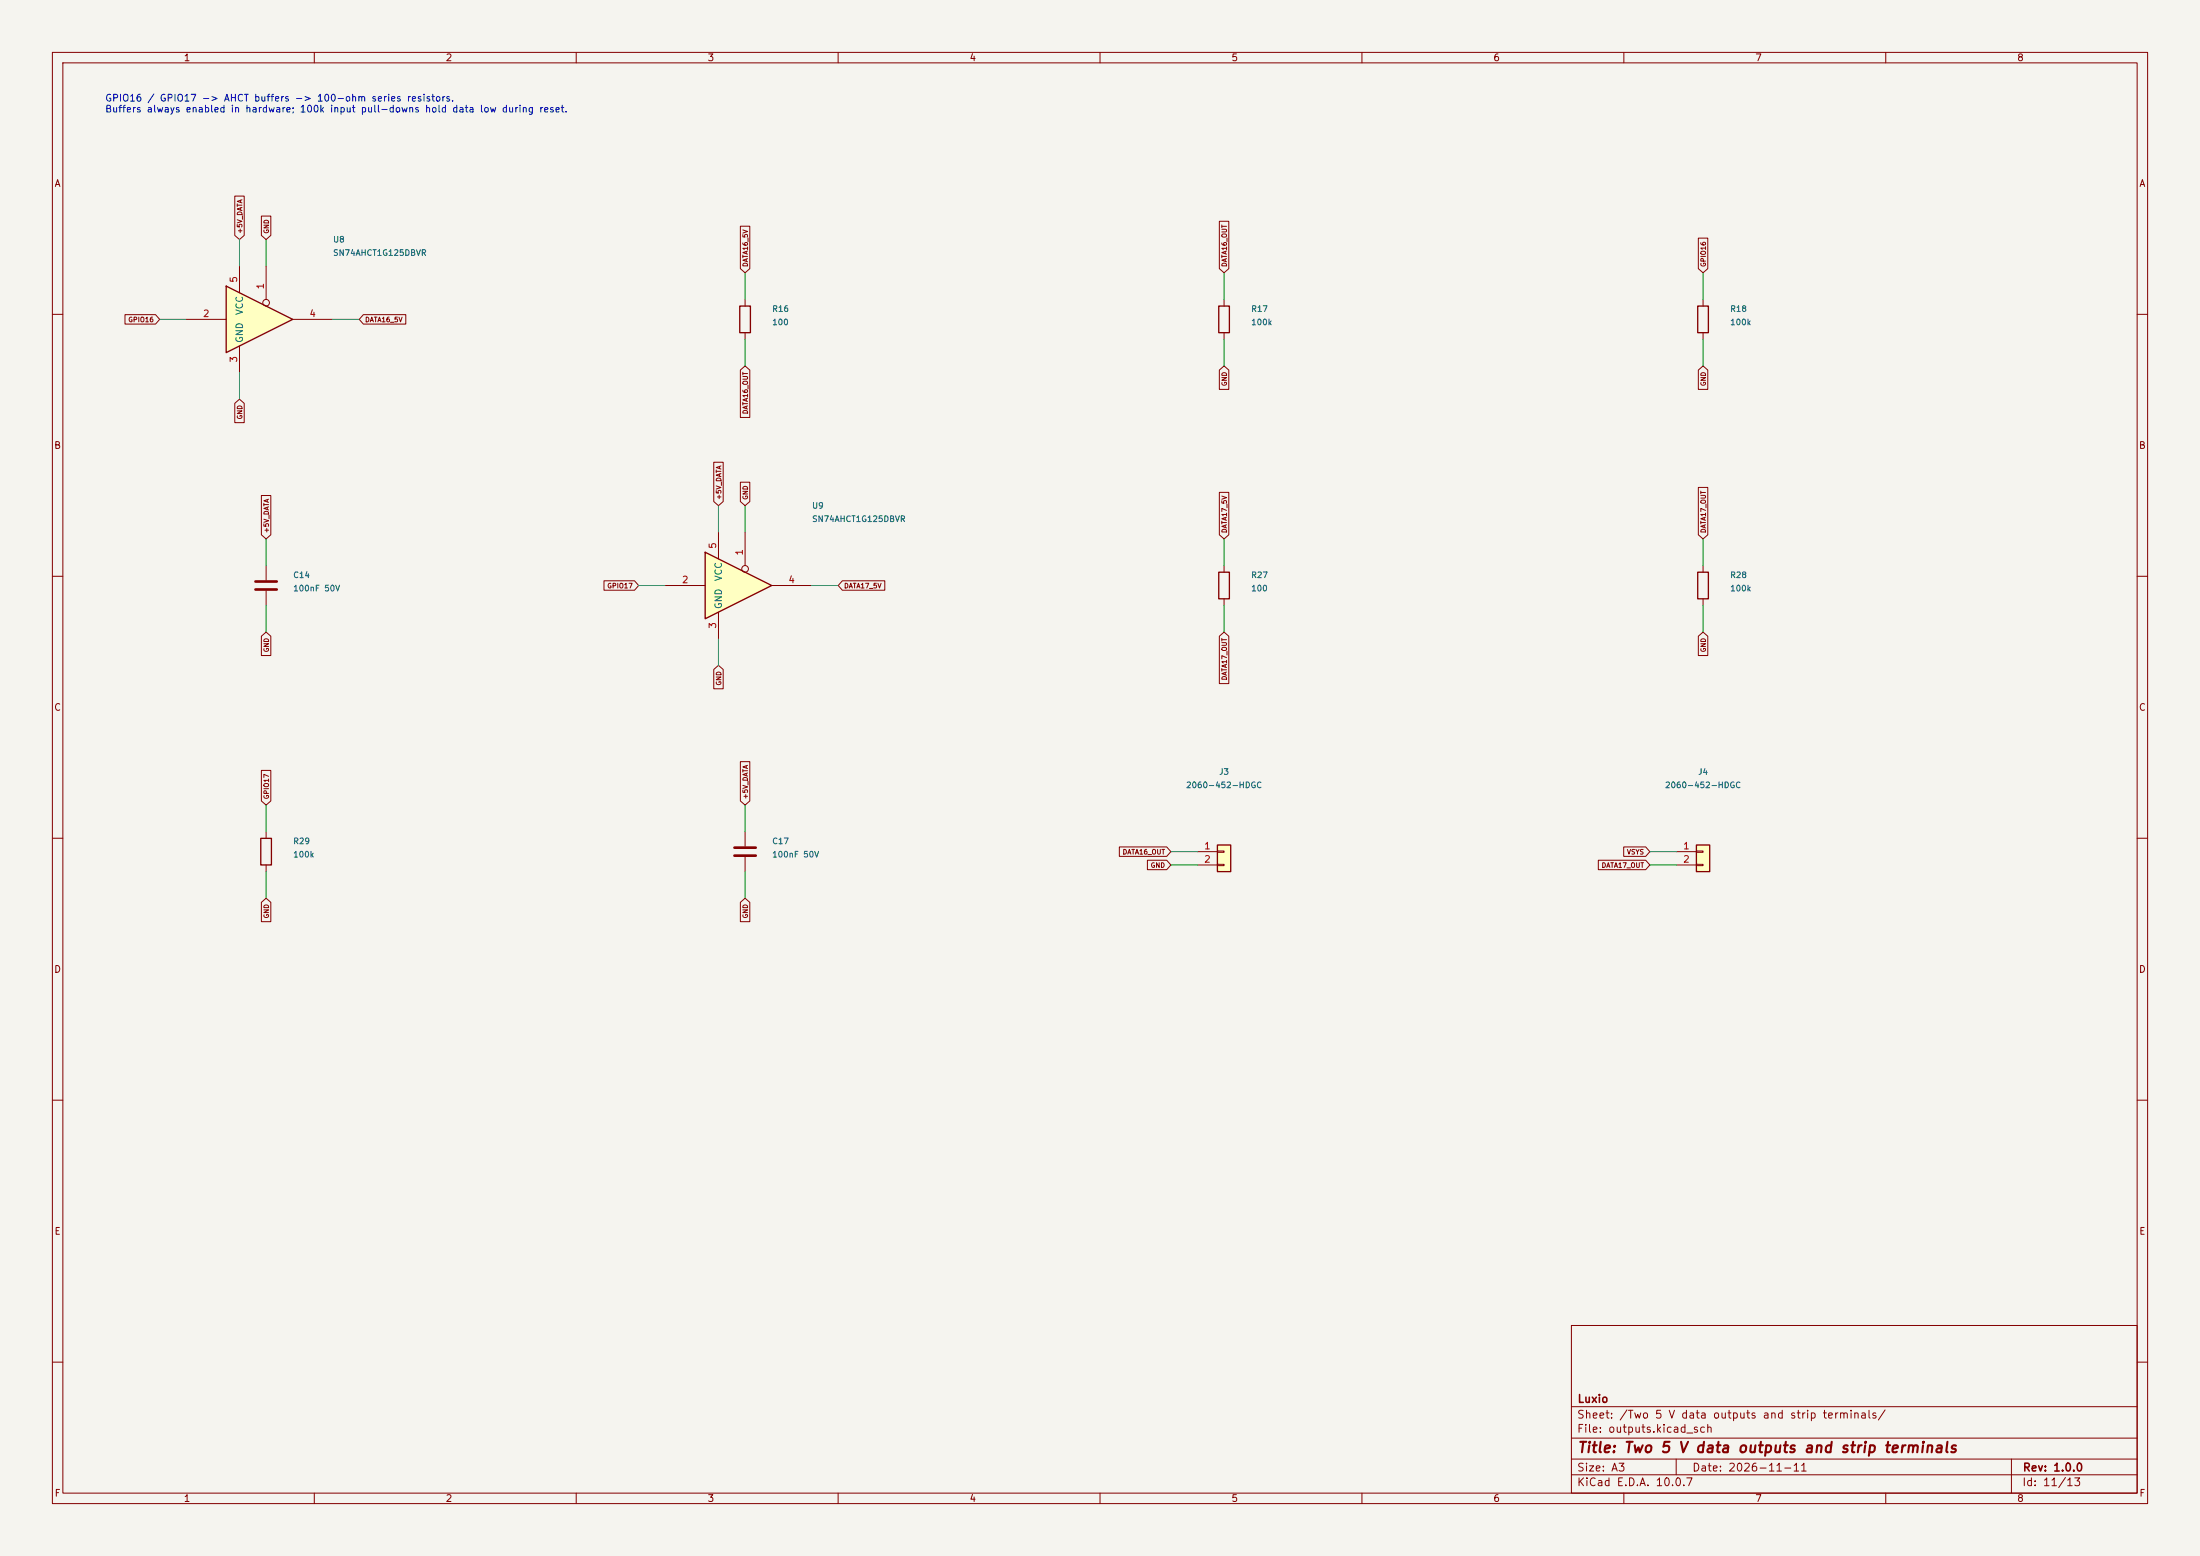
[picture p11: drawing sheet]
(kicad_sch (version 20250114) (generator "eeschema") (paper "A3")
(title_block (title "Two 5 V data outputs and strip terminals") (date "2026-11-11") (rev "1.0.0") (company "Luxio"))
(lib_symbols (symbol "74xGxx:74AHCT1G125" (property "Reference" "U" (at -2.54 3.81 0) (show_name no) (do_not_autoplace no) (effects (font (size 1.27 1.27)))) (property "Value" "74AHCT1G125" (at 0 -3.81 0) (show_name no) (do_not_autoplace no) (effects (font (size 1.27 1.27)))) (property "Footprint" "" (at 0 0 0) (show_name no) (do_not_autoplace no) (hide yes) (effects (font (size 1.27 1.27)))) (property "Datasheet" "http://www.ti.com/lit/sg/scyt129e/scyt129e.pdf" (at 0 0 0) (show_name no) (do_not_autoplace no) (hide yes) (effects (font (size 1.27 1.27)))) (property "Description" "Single Buffer Gate Tri-State, Low-Voltage CMOS" (at 0 0 0) (show_name no) (do_not_autoplace no) (hide yes) (effects (font (size 1.27 1.27)))) (property "ki_keywords" "Single Gate Buff Tri-State LVC CMOS" (at 0 0 0) (show_name no) (do_not_autoplace no) (hide yes) (effects (font (size 1.27 1.27)))) (property "ki_fp_filters" "SOT* SG-*" (at 0 0 0) (show_name no) (do_not_autoplace no) (hide yes) (effects (font (size 1.27 1.27)))) (embedded_fonts no) (symbol "74AHCT1G125_0_1" (polyline (pts (xy -7.62 6.35) (xy -7.62 -6.35) (xy 5.08 0) (xy -7.62 6.35)) (stroke (width 0.254) (type default)) (fill (type background)))) (symbol "74AHCT1G125_1_1" (pin input inverted (at 0 10.16 270) (length 7.62) (name "" (effects (font (size 1.27 1.27)))) (number "1" (effects (font (size 1.27 1.27))))) (pin input line (at -15.24 0 0) (length 7.62) (name "" (effects (font (size 1.27 1.27)))) (number "2" (effects (font (size 1.27 1.27))))) (pin power_in line (at -5.08 -10.16 90) (length 5.08) (name "GND" (effects (font (size 1.27 1.27)))) (number "3" (effects (font (size 1.27 1.27))))) (pin tri_state line (at 12.7 0 180) (length 7.62) (name "" (effects (font (size 1.27 1.27)))) (number "4" (effects (font (size 1.27 1.27))))) (pin power_in line (at -5.08 10.16 270) (length 5.08) (name "VCC" (effects (font (size 1.27 1.27)))) (number "5" (effects (font (size 1.27 1.27)))))))
(symbol "Connector_Generic:Conn_01x02" (pin_names (offset 1.016) (hide yes)) (exclude_from_sim no) (in_bom yes) (on_board yes) (in_pos_files yes) (duplicate_pin_numbers_are_jumpers no) (property "Reference" "J" (at 0 2.54 0) (show_name no) (do_not_autoplace no) (effects (font (size 1.27 1.27)))) (property "Value" "Conn_01x02" (at 0 -5.08 0) (show_name no) (do_not_autoplace no) (effects (font (size 1.27 1.27)))) (property "Footprint" "" (at 0 0 0) (show_name no) (do_not_autoplace no) (hide yes) (effects (font (size 1.27 1.27)))) (property "Datasheet" "" (at 0 0 0) (show_name no) (do_not_autoplace no) (hide yes) (effects (font (size 1.27 1.27)))) (property "Description" "Generic connector, single row, 01x02, script generated (kicad-library-utils/schlib/autogen/connector/)" (at 0 0 0) (show_name no) (do_not_autoplace no) (hide yes) (effects (font (size 1.27 1.27)))) (property "ki_keywords" "connector" (at 0 0 0) (show_name no) (do_not_autoplace no) (hide yes) (effects (font (size 1.27 1.27)))) (property "ki_fp_filters" "Connector*:*_1x??_*" (at 0 0 0) (show_name no) (do_not_autoplace no) (hide yes) (effects (font (size 1.27 1.27)))) (symbol "Conn_01x02_1_1" (rectangle (start -1.27 1.27) (end 1.27 -3.81) (stroke (width 0.254) (type default)) (fill (type background))) (rectangle (start -1.27 0.127) (end 0 -0.127) (stroke (width 0.1524) (type default)) (fill (type none))) (rectangle (start -1.27 -2.413) (end 0 -2.667) (stroke (width 0.1524) (type default)) (fill (type none))) (pin passive line (at -5.08 0 0) (length 3.81) (name "Pin_1" (effects (font (size 1.27 1.27)))) (number "1" (effects (font (size 1.27 1.27))))) (pin passive line (at -5.08 -2.54 0) (length 3.81) (name "Pin_2" (effects (font (size 1.27 1.27)))) (number "2" (effects (font (size 1.27 1.27)))))) (embedded_fonts no))
(symbol "Device:C" (pin_numbers (hide yes)) (pin_names (offset 0.254)) (exclude_from_sim no) (in_bom yes) (on_board yes) (in_pos_files yes) (duplicate_pin_numbers_are_jumpers no) (property "Reference" "C" (at 0.635 2.54 0) (show_name no) (do_not_autoplace no) (effects (font (size 1.27 1.27)) (justify left))) (property "Value" "C" (at 0.635 -2.54 0) (show_name no) (do_not_autoplace no) (effects (font (size 1.27 1.27)) (justify left))) (property "Footprint" "" (at 0.9652 -3.81 0) (show_name no) (do_not_autoplace no) (hide yes) (effects (font (size 1.27 1.27)))) (property "Datasheet" "" (at 0 0 0) (show_name no) (do_not_autoplace no) (hide yes) (effects (font (size 1.27 1.27)))) (property "Description" "Unpolarized capacitor" (at 0 0 0) (show_name no) (do_not_autoplace no) (hide yes) (effects (font (size 1.27 1.27)))) (property "ki_keywords" "cap capacitor" (at 0 0 0) (show_name no) (do_not_autoplace no) (hide yes) (effects (font (size 1.27 1.27)))) (property "ki_fp_filters" "C_*" (at 0 0 0) (show_name no) (do_not_autoplace no) (hide yes) (effects (font (size 1.27 1.27)))) (symbol "C_0_1" (polyline (pts (xy -2.032 0.762) (xy 2.032 0.762)) (stroke (width 0.508) (type default)) (fill (type none))) (polyline (pts (xy -2.032 -0.762) (xy 2.032 -0.762)) (stroke (width 0.508) (type default)) (fill (type none)))) (symbol "C_1_1" (pin passive line (at 0 3.81 270) (length 2.794) (name "" (effects (font (size 1.27 1.27)))) (number "1" (effects (font (size 1.27 1.27))))) (pin passive line (at 0 -3.81 90) (length 2.794) (name "" (effects (font (size 1.27 1.27)))) (number "2" (effects (font (size 1.27 1.27)))))) (embedded_fonts no))
(symbol "Device:R" (pin_numbers (hide yes)) (pin_names (offset 0)) (exclude_from_sim no) (in_bom yes) (on_board yes) (in_pos_files yes) (duplicate_pin_numbers_are_jumpers no) (property "Reference" "R" (at 2.032 0 90) (show_name no) (do_not_autoplace no) (effects (font (size 1.27 1.27)))) (property "Value" "R" (at 0 0 90) (show_name no) (do_not_autoplace no) (effects (font (size 1.27 1.27)))) (property "Footprint" "" (at -1.778 0 90) (show_name no) (do_not_autoplace no) (hide yes) (effects (font (size 1.27 1.27)))) (property "Datasheet" "" (at 0 0 0) (show_name no) (do_not_autoplace no) (hide yes) (effects (font (size 1.27 1.27)))) (property "Description" "Resistor" (at 0 0 0) (show_name no) (do_not_autoplace no) (hide yes) (effects (font (size 1.27 1.27)))) (property "ki_keywords" "R res resistor" (at 0 0 0) (show_name no) (do_not_autoplace no) (hide yes) (effects (font (size 1.27 1.27)))) (property "ki_fp_filters" "R_*" (at 0 0 0) (show_name no) (do_not_autoplace no) (hide yes) (effects (font (size 1.27 1.27)))) (symbol "R_0_1" (rectangle (start -1.016 -2.54) (end 1.016 2.54) (stroke (width 0.254) (type default)) (fill (type none)))) (symbol "R_1_1" (pin passive line (at 0 3.81 270) (length 1.27) (name "" (effects (font (size 1.27 1.27)))) (number "1" (effects (font (size 1.27 1.27))))) (pin passive line (at 0 -3.81 90) (length 1.27) (name "" (effects (font (size 1.27 1.27)))) (number "2" (effects (font (size 1.27 1.27)))))) (embedded_fonts no))
(symbol "power:PWR_FLAG" (power global) (pin_numbers (hide yes)) (pin_names (offset 0) (hide yes)) (exclude_from_sim no) (in_bom yes) (on_board yes) (in_pos_files yes) (duplicate_pin_numbers_are_jumpers no) (property "Reference" "#FLG" (at 0 1.905 0) (show_name no) (do_not_autoplace no) (hide yes) (effects (font (size 1.27 1.27)))) (property "Value" "PWR_FLAG" (at 0 3.81 0) (show_name no) (do_not_autoplace no) (effects (font (size 1.27 1.27)))) (property "Footprint" "" (at 0 0 0) (show_name no) (do_not_autoplace no) (hide yes) (effects (font (size 1.27 1.27)))) (property "Datasheet" "" (at 0 0 0) (show_name no) (do_not_autoplace no) (hide yes) (effects (font (size 1.27 1.27)))) (property "Description" "Special symbol for telling ERC where power comes from" (at 0 0 0) (show_name no) (do_not_autoplace no) (hide yes) (effects (font (size 1.27 1.27)))) (property "ki_keywords" "flag power" (at 0 0 0) (show_name no) (do_not_autoplace no) (hide yes) (effects (font (size 1.27 1.27)))) (symbol "PWR_FLAG_0_0" (pin power_out line (at 0 0 90) (length 0) (name "" (effects (font (size 1.27 1.27)))) (number "1" (effects (font (size 1.27 1.27)))))) (symbol "PWR_FLAG_0_1" (polyline (pts (xy 0 0) (xy 0 1.27) (xy -1.016 1.905) (xy 0 2.54) (xy 1.016 1.905) (xy 0 1.27)) (stroke (width 0) (type default)) (fill (type none)))) (embedded_fonts no)))
(symbol (lib_id "74xGxx:74AHCT1G125") (at 50.8 60.96 0) (unit 1) (in_bom yes) (on_board yes) (dnp no)
(property "Reference" "U8" (at 63.5 45.72 0) (effects (font (size 1.1 1.1)) (justify left)))
(property "Value" "SN74AHCT1G125DBVR" (at 63.5 48.26 0) (effects (font (size 1.1 1.1)) (justify left)))
(property "Footprint" "Package_TO_SOT_SMD:SOT-23-5" (at 63.5 50.8 0) (effects (font (size 1.1 1.1)) (justify left) (hide yes)))
(property "LCSC" "C7484" (at 63.5 53.339999999999996 0) (effects (font (size 1.1 1.1)) (justify left) (hide yes)))
(pin "1")
(pin "2")
(pin "3")
(pin "4")
(pin "5"))
(wire (pts (xy 50.8 50.8) (xy 50.8 45.72)) (stroke (width 0.1524) (type default)))
(global_label "GND" (shape input) (at 50.8 45.72 270.0) (effects (font (size 0.9 0.9)) (justify left)))
(wire (pts (xy 35.559999999999995 60.96) (xy 30.48 60.96)) (stroke (width 0.1524) (type default)))
(global_label "GPIO16" (shape input) (at 30.48 60.96 0.0) (effects (font (size 0.9 0.9)) (justify right)))
(wire (pts (xy 45.72 71.12) (xy 45.72 76.2)) (stroke (width 0.1524) (type default)))
(global_label "GND" (shape input) (at 45.72 76.2 90.0) (effects (font (size 0.9 0.9)) (justify right)))
(wire (pts (xy 63.5 60.96) (xy 68.58 60.96)) (stroke (width 0.1524) (type default)))
(global_label "DATA16_5V" (shape input) (at 68.58 60.96 180.0) (effects (font (size 0.9 0.9)) (justify left)))
(wire (pts (xy 45.72 50.8) (xy 45.72 45.72)) (stroke (width 0.1524) (type default)))
(global_label "+5V_DATA" (shape input) (at 45.72 45.72 270.0) (effects (font (size 0.9 0.9)) (justify left)))
(symbol (lib_id "Device:R") (at 142.24 60.96 0) (unit 1) (in_bom yes) (on_board yes) (dnp no)
(property "Reference" "R16" (at 147.32000000000002 58.96 0) (effects (font (size 1.1 1.1)) (justify left)))
(property "Value" "100" (at 147.32000000000002 61.5 0) (effects (font (size 1.1 1.1)) (justify left)))
(property "Footprint" "Resistor_SMD:R_0603_1608Metric" (at 147.32000000000002 64.04 0) (effects (font (size 1.1 1.1)) (justify left) (hide yes)))
(property "LCSC" "C22775" (at 147.32000000000002 66.58 0) (effects (font (size 1.1 1.1)) (justify left) (hide yes)))
(pin "1")
(pin "2"))
(wire (pts (xy 142.24 57.15) (xy 142.24 52.07)) (stroke (width 0.1524) (type default)))
(global_label "DATA16_5V" (shape input) (at 142.24 52.07 270.0) (effects (font (size 0.9 0.9)) (justify left)))
(wire (pts (xy 142.24 64.77) (xy 142.24 69.85)) (stroke (width 0.1524) (type default)))
(global_label "DATA16_OUT" (shape input) (at 142.24 69.85 90.0) (effects (font (size 0.9 0.9)) (justify right)))
(symbol (lib_id "Device:R") (at 233.68 60.96 0) (unit 1) (in_bom yes) (on_board yes) (dnp no)
(property "Reference" "R17" (at 238.76000000000002 58.96 0) (effects (font (size 1.1 1.1)) (justify left)))
(property "Value" "100k" (at 238.76000000000002 61.5 0) (effects (font (size 1.1 1.1)) (justify left)))
(property "Footprint" "Resistor_SMD:R_0603_1608Metric" (at 238.76000000000002 64.04 0) (effects (font (size 1.1 1.1)) (justify left) (hide yes)))
(property "LCSC" "C25803" (at 238.76000000000002 66.58 0) (effects (font (size 1.1 1.1)) (justify left) (hide yes)))
(pin "1")
(pin "2"))
(wire (pts (xy 233.68 57.15) (xy 233.68 52.07)) (stroke (width 0.1524) (type default)))
(global_label "DATA16_OUT" (shape input) (at 233.68 52.07 270.0) (effects (font (size 0.9 0.9)) (justify left)))
(wire (pts (xy 233.68 64.77) (xy 233.68 69.85)) (stroke (width 0.1524) (type default)))
(global_label "GND" (shape input) (at 233.68 69.85 90.0) (effects (font (size 0.9 0.9)) (justify right)))
(symbol (lib_id "Device:R") (at 325.12 60.96 0) (unit 1) (in_bom yes) (on_board yes) (dnp no)
(property "Reference" "R18" (at 330.2 58.96 0) (effects (font (size 1.1 1.1)) (justify left)))
(property "Value" "100k" (at 330.2 61.5 0) (effects (font (size 1.1 1.1)) (justify left)))
(property "Footprint" "Resistor_SMD:R_0603_1608Metric" (at 330.2 64.04 0) (effects (font (size 1.1 1.1)) (justify left) (hide yes)))
(property "LCSC" "C25803" (at 330.2 66.58 0) (effects (font (size 1.1 1.1)) (justify left) (hide yes)))
(pin "1")
(pin "2"))
(wire (pts (xy 325.12 57.15) (xy 325.12 52.07)) (stroke (width 0.1524) (type default)))
(global_label "GPIO16" (shape input) (at 325.12 52.07 270.0) (effects (font (size 0.9 0.9)) (justify left)))
(wire (pts (xy 325.12 64.77) (xy 325.12 69.85)) (stroke (width 0.1524) (type default)))
(global_label "GND" (shape input) (at 325.12 69.85 90.0) (effects (font (size 0.9 0.9)) (justify right)))
(symbol (lib_id "Device:C") (at 50.8 111.75999999999999 0) (unit 1) (in_bom yes) (on_board yes) (dnp no)
(property "Reference" "C14" (at 55.879999999999995 109.75999999999999 0) (effects (font (size 1.1 1.1)) (justify left)))
(property "Value" "100nF 50V" (at 55.879999999999995 112.3 0) (effects (font (size 1.1 1.1)) (justify left)))
(property "Footprint" "Capacitor_SMD:C_0603_1608Metric" (at 55.879999999999995 114.83999999999999 0) (effects (font (size 1.1 1.1)) (justify left) (hide yes)))
(property "LCSC" "C14663" (at 55.879999999999995 117.38 0) (effects (font (size 1.1 1.1)) (justify left) (hide yes)))
(pin "1")
(pin "2"))
(wire (pts (xy 50.8 107.94999999999999) (xy 50.8 102.87)) (stroke (width 0.1524) (type default)))
(global_label "+5V_DATA" (shape input) (at 50.8 102.87 270.0) (effects (font (size 0.9 0.9)) (justify left)))
(wire (pts (xy 50.8 115.57) (xy 50.8 120.65)) (stroke (width 0.1524) (type default)))
(global_label "GND" (shape input) (at 50.8 120.65 90.0) (effects (font (size 0.9 0.9)) (justify right)))
(symbol (lib_id "74xGxx:74AHCT1G125") (at 142.24 111.75999999999999 0) (unit 1) (in_bom yes) (on_board yes) (dnp no)
(property "Reference" "U9" (at 154.94 96.52 0) (effects (font (size 1.1 1.1)) (justify left)))
(property "Value" "SN74AHCT1G125DBVR" (at 154.94 99.06 0) (effects (font (size 1.1 1.1)) (justify left)))
(property "Footprint" "Package_TO_SOT_SMD:SOT-23-5" (at 154.94 101.6 0) (effects (font (size 1.1 1.1)) (justify left) (hide yes)))
(property "LCSC" "C7484" (at 154.94 104.14 0) (effects (font (size 1.1 1.1)) (justify left) (hide yes)))
(pin "1")
(pin "2")
(pin "3")
(pin "4")
(pin "5"))
(wire (pts (xy 142.24 101.6) (xy 142.24 96.52)) (stroke (width 0.1524) (type default)))
(global_label "GND" (shape input) (at 142.24 96.52 270.0) (effects (font (size 0.9 0.9)) (justify left)))
(wire (pts (xy 127.00000000000001 111.75999999999999) (xy 121.92 111.76)) (stroke (width 0.1524) (type default)))
(global_label "GPIO17" (shape input) (at 121.92 111.76 0.0) (effects (font (size 0.9 0.9)) (justify right)))
(wire (pts (xy 137.16 121.91999999999999) (xy 137.16 127.0)) (stroke (width 0.1524) (type default)))
(global_label "GND" (shape input) (at 137.16 127.0 90.0) (effects (font (size 0.9 0.9)) (justify right)))
(wire (pts (xy 154.94 111.75999999999999) (xy 160.02 111.76)) (stroke (width 0.1524) (type default)))
(global_label "DATA17_5V" (shape input) (at 160.02 111.76 180.0) (effects (font (size 0.9 0.9)) (justify left)))
(wire (pts (xy 137.16 101.6) (xy 137.16 96.52)) (stroke (width 0.1524) (type default)))
(global_label "+5V_DATA" (shape input) (at 137.16 96.52 270.0) (effects (font (size 0.9 0.9)) (justify left)))
(symbol (lib_id "Device:R") (at 233.68 111.75999999999999 0) (unit 1) (in_bom yes) (on_board yes) (dnp no)
(property "Reference" "R27" (at 238.76000000000002 109.75999999999999 0) (effects (font (size 1.1 1.1)) (justify left)))
(property "Value" "100" (at 238.76000000000002 112.3 0) (effects (font (size 1.1 1.1)) (justify left)))
(property "Footprint" "Resistor_SMD:R_0603_1608Metric" (at 238.76000000000002 114.83999999999999 0) (effects (font (size 1.1 1.1)) (justify left) (hide yes)))
(property "LCSC" "C22775" (at 238.76000000000002 117.38 0) (effects (font (size 1.1 1.1)) (justify left) (hide yes)))
(pin "1")
(pin "2"))
(wire (pts (xy 233.68 107.94999999999999) (xy 233.68 102.87)) (stroke (width 0.1524) (type default)))
(global_label "DATA17_5V" (shape input) (at 233.68 102.87 270.0) (effects (font (size 0.9 0.9)) (justify left)))
(wire (pts (xy 233.68 115.57) (xy 233.68 120.65)) (stroke (width 0.1524) (type default)))
(global_label "DATA17_OUT" (shape input) (at 233.68 120.65 90.0) (effects (font (size 0.9 0.9)) (justify right)))
(symbol (lib_id "Device:R") (at 325.12 111.75999999999999 0) (unit 1) (in_bom yes) (on_board yes) (dnp no)
(property "Reference" "R28" (at 330.2 109.75999999999999 0) (effects (font (size 1.1 1.1)) (justify left)))
(property "Value" "100k" (at 330.2 112.3 0) (effects (font (size 1.1 1.1)) (justify left)))
(property "Footprint" "Resistor_SMD:R_0603_1608Metric" (at 330.2 114.83999999999999 0) (effects (font (size 1.1 1.1)) (justify left) (hide yes)))
(property "LCSC" "C25803" (at 330.2 117.38 0) (effects (font (size 1.1 1.1)) (justify left) (hide yes)))
(pin "1")
(pin "2"))
(wire (pts (xy 325.12 107.94999999999999) (xy 325.12 102.87)) (stroke (width 0.1524) (type default)))
(global_label "DATA17_OUT" (shape input) (at 325.12 102.87 270.0) (effects (font (size 0.9 0.9)) (justify left)))
(wire (pts (xy 325.12 115.57) (xy 325.12 120.65)) (stroke (width 0.1524) (type default)))
(global_label "GND" (shape input) (at 325.12 120.65 90.0) (effects (font (size 0.9 0.9)) (justify right)))
(symbol (lib_id "Device:R") (at 50.8 162.56 0) (unit 1) (in_bom yes) (on_board yes) (dnp no)
(property "Reference" "R29" (at 55.879999999999995 160.56 0) (effects (font (size 1.1 1.1)) (justify left)))
(property "Value" "100k" (at 55.879999999999995 163.1 0) (effects (font (size 1.1 1.1)) (justify left)))
(property "Footprint" "Resistor_SMD:R_0603_1608Metric" (at 55.879999999999995 165.64000000000001 0) (effects (font (size 1.1 1.1)) (justify left) (hide yes)))
(property "LCSC" "C25803" (at 55.879999999999995 168.18 0) (effects (font (size 1.1 1.1)) (justify left) (hide yes)))
(pin "1")
(pin "2"))
(wire (pts (xy 50.8 158.75) (xy 50.8 153.67)) (stroke (width 0.1524) (type default)))
(global_label "GPIO17" (shape input) (at 50.8 153.67 270.0) (effects (font (size 0.9 0.9)) (justify left)))
(wire (pts (xy 50.8 166.37) (xy 50.8 171.45)) (stroke (width 0.1524) (type default)))
(global_label "GND" (shape input) (at 50.8 171.45 90.0) (effects (font (size 0.9 0.9)) (justify right)))
(symbol (lib_id "Device:C") (at 142.24 162.56 0) (unit 1) (in_bom yes) (on_board yes) (dnp no)
(property "Reference" "C17" (at 147.32000000000002 160.56 0) (effects (font (size 1.1 1.1)) (justify left)))
(property "Value" "100nF 50V" (at 147.32000000000002 163.1 0) (effects (font (size 1.1 1.1)) (justify left)))
(property "Footprint" "Capacitor_SMD:C_0603_1608Metric" (at 147.32000000000002 165.64000000000001 0) (effects (font (size 1.1 1.1)) (justify left) (hide yes)))
(property "LCSC" "C14663" (at 147.32000000000002 168.18 0) (effects (font (size 1.1 1.1)) (justify left) (hide yes)))
(pin "1")
(pin "2"))
(wire (pts (xy 142.24 158.75) (xy 142.24 153.67)) (stroke (width 0.1524) (type default)))
(global_label "+5V_DATA" (shape input) (at 142.24 153.67 270.0) (effects (font (size 0.9 0.9)) (justify left)))
(wire (pts (xy 142.24 166.37) (xy 142.24 171.45)) (stroke (width 0.1524) (type default)))
(global_label "GND" (shape input) (at 142.24 171.45 90.0) (effects (font (size 0.9 0.9)) (justify right)))
(symbol (lib_id "Connector_Generic:Conn_01x02") (at 233.68 162.56 0) (unit 1) (in_bom yes) (on_board yes) (dnp no)
(property "Reference" "J3" (at 233.68 147.32 0) (effects (font (size 1.1 1.1))))
(property "Value" "2060-452-HDGC" (at 233.68 149.85999999999999 0) (effects (font (size 1.1 1.1))))
(property "Footprint" "LX0001:HDGC_2060_452" (at 233.68 152.4 0) (effects (font (size 1.1 1.1)) (hide yes)))
(property "LCSC" "C55251566" (at 233.68 154.94 0) (effects (font (size 1.1 1.1)) (hide yes)))
(pin "1")
(pin "2"))
(wire (pts (xy 228.6 162.56) (xy 223.52 162.56)) (stroke (width 0.1524) (type default)))
(global_label "DATA16_OUT" (shape input) (at 223.52 162.56 0.0) (effects (font (size 0.9 0.9)) (justify right)))
(wire (pts (xy 228.6 165.1) (xy 223.52 165.1)) (stroke (width 0.1524) (type default)))
(global_label "GND" (shape input) (at 223.52 165.1 0.0) (effects (font (size 0.9 0.9)) (justify right)))
(symbol (lib_id "Connector_Generic:Conn_01x02") (at 325.12 162.56 0) (unit 1) (in_bom yes) (on_board yes) (dnp no)
(property "Reference" "J4" (at 325.12 147.32 0) (effects (font (size 1.1 1.1))))
(property "Value" "2060-452-HDGC" (at 325.12 149.85999999999999 0) (effects (font (size 1.1 1.1))))
(property "Footprint" "LX0001:HDGC_2060_452" (at 325.12 152.4 0) (effects (font (size 1.1 1.1)) (hide yes)))
(property "LCSC" "C55251566" (at 325.12 154.94 0) (effects (font (size 1.1 1.1)) (hide yes)))
(pin "1")
(pin "2"))
(wire (pts (xy 320.04 162.56) (xy 314.96 162.56)) (stroke (width 0.1524) (type default)))
(global_label "VSYS" (shape input) (at 314.96 162.56 0.0) (effects (font (size 0.9 0.9)) (justify right)))
(wire (pts (xy 320.04 165.1) (xy 314.96 165.1)) (stroke (width 0.1524) (type default)))
(global_label "DATA17_OUT" (shape input) (at 314.96 165.1 0.0) (effects (font (size 0.9 0.9)) (justify right)))
(text "GPIO16 / GPIO17 -> AHCT buffers -> 100-ohm series resistors.\nBuffers always enabled in hardware; 100k input pull-downs hold data low during reset." (at 20 20 0) (effects (font (size 1.3 1.3)) (justify left)))
(embedded_fonts no))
